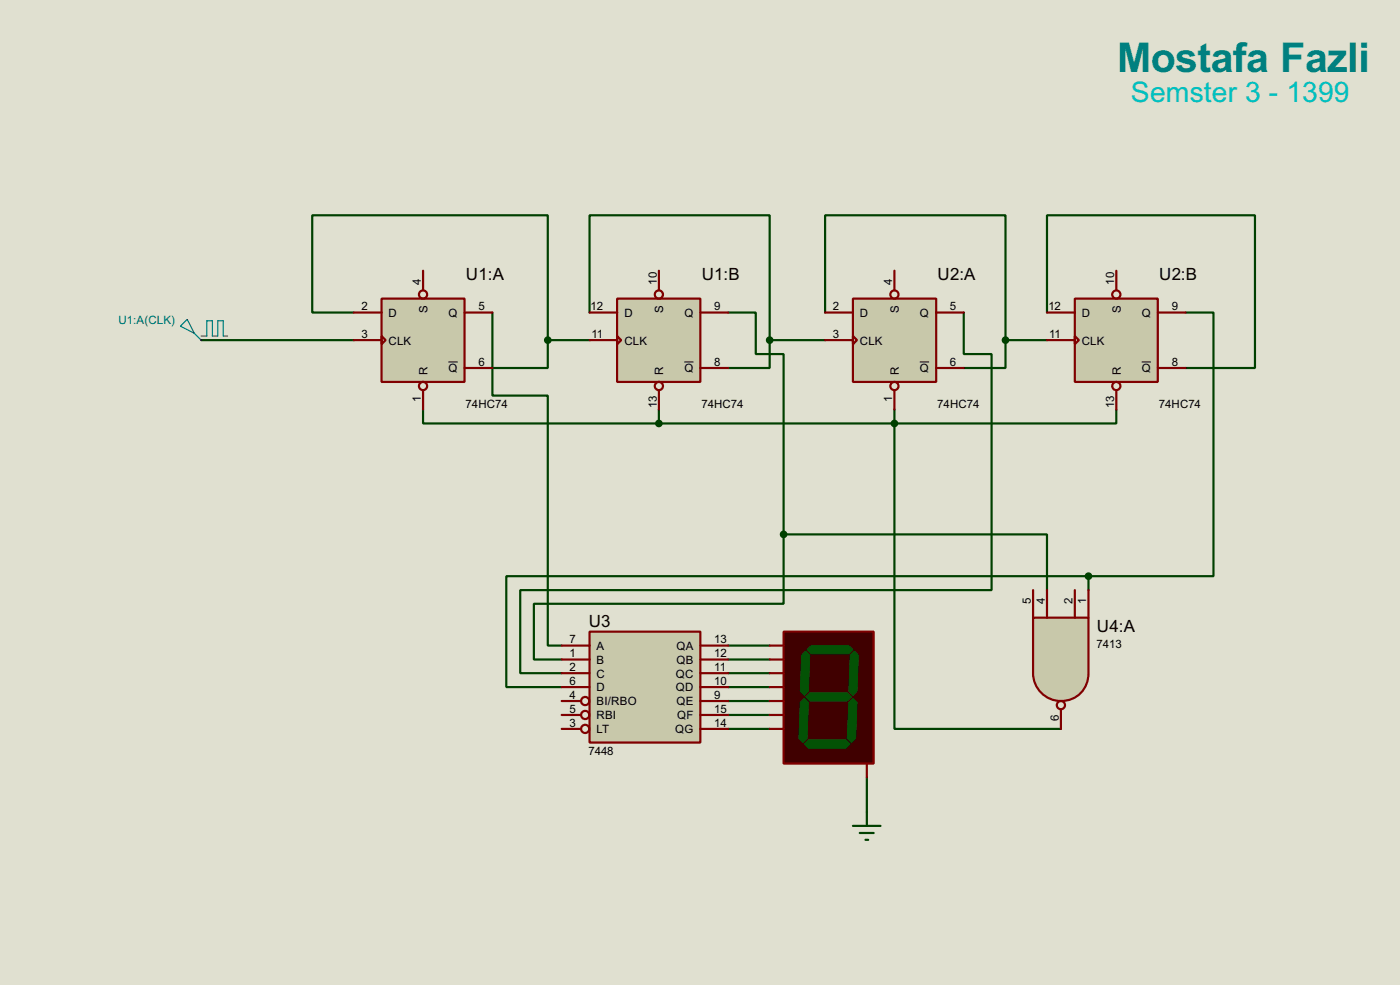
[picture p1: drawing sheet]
<svg xmlns="http://www.w3.org/2000/svg" width="256mm" height="180mm" viewBox="0 0 256 180" stroke-linecap="round" stroke-linejoin="round" font-family="sans-serif">
<path d="M0 0h256.5v180.3h-256.5z" fill="#e0e0d0"/>
<g fill="none" stroke="#004000" stroke-width=".4">
<path d="M64.8 57.2h-7.6v-17.8h43.2v22.9M90.2 57.2v15.2h10.2v45.8h2.5M108 57.2v-17.8h33v22.9M133.4 57.2h5.1v7.6h5.1v33M151.2 57.2v-17.8h33v22.9M176.6 57.2v7.6h5.1v43.2h-86.4v15.2h7.6M191.8 57.2v-17.8h38.1v28h-12.7M217.2 57.2h5.1v48.3h-22.9M36.9 62.3h27.9M77.5 75v2.5h43.2M100.4 62.3v5.1h-10.2M100.4 62.3h7.6"/>
<path d="M120.7 77.5h43.2M120.7 75v2.5M141 62.3v5.1h-7.6M141 62.3h10.2M163.9 77.5v55.9h30.5M163.9 75v2.5M184.2 62.3v5.1h-7.6M184.2 62.3h7.6M204.5 75v2.5h-40.6M143.6 97.8v12.7h-45.8v10.2h5.1M143.6 97.8h48.2v10.2M133.4 118.2h7.6"/>
<path d="M199.4 105.5h-106.6v20.3h10.1M199.4 105.5v2.5M133.4 120.7h7.6M133.4 123.2h7.6M133.4 125.8h7.6M133.4 128.3h7.6M133.4 130.9h7.6M133.4 133.4h7.6M158.8 142.3v6.3"/>
</g>
<path d="M69.9 54.7h15.2v15.2h-15.2z" fill="#c8c8aa" stroke="#800000" stroke-width=".4"/>
<g fill="none" stroke="#800000" stroke-width=".4">
<path d="M64.8 57.2h5.1M77.5 49.6v3.5M85.1 57.2h5.1M64.8 62.3h5.1M69.9 61.5l.8 .8-.8 .7zM77.5 71.4v3.6M85.1 67.4h5.1"/>
<circle cx="77.5" cy="53.9" r=".75"/>
<circle cx="77.5" cy="70.7" r=".75"/>
</g>
<path d="M82.2 66.3h1.7" fill="none" stroke="#000" stroke-width=".18"/>
<path d="M113.1 54.7h15.2v15.2h-15.2z" fill="#c8c8aa" stroke="#800000" stroke-width=".4"/>
<g fill="none" stroke="#800000" stroke-width=".4">
<path d="M108 57.2h5.1M120.7 49.6v3.5M128.3 57.2h5.1M108 62.3h5.1M113.1 61.5l.7 .8-.7 .7zM120.7 71.4v3.6M128.3 67.4h5.1"/>
<circle cx="120.7" cy="53.9" r=".75"/>
<circle cx="120.7" cy="70.7" r=".75"/>
</g>
<path d="M125.4 66.3h1.7" fill="none" stroke="#000" stroke-width=".18"/>
<path d="M156.3 54.7h15.2v15.2h-15.2z" fill="#c8c8aa" stroke="#800000" stroke-width=".4"/>
<g fill="none" stroke="#800000" stroke-width=".4">
<path d="M151.2 57.2h5.1M163.9 49.6v3.5M171.5 57.2h5.1M151.2 62.3h5.1M156.3 61.5l.7 .8-.7 .7zM163.9 71.4v3.6M171.5 67.4h5.1"/>
<circle cx="163.8" cy="53.9" r=".75"/>
<circle cx="163.8" cy="70.7" r=".75"/>
</g>
<path d="M168.5 66.3h1.7" fill="none" stroke="#000" stroke-width=".18"/>
<path d="M196.9 54.7h15.2v15.2h-15.2z" fill="#c8c8aa" stroke="#800000" stroke-width=".4"/>
<g fill="none" stroke="#800000" stroke-width=".4">
<path d="M191.8 57.2h5.1M204.5 49.6v3.5M212.1 57.2h5.1M191.8 62.3h5.1M196.9 61.5l.8 .8-.8 .7zM204.5 71.4v3.6M212.1 67.4h5.1"/>
<circle cx="204.5" cy="53.9" r=".75"/>
<circle cx="204.5" cy="70.7" r=".75"/>
</g>
<path d="M209.2 66.3h1.7" fill="none" stroke="#000" stroke-width=".18"/>
<path d="M33.1 59.7l1.2-1.2 1.3 2.5zM35.6 61l1.3 1.3M36.9 61.5h1v-2.8h1v2.8h1v-2.8h1v2.8h.8" fill="none" stroke="#0000c0" stroke-width=".2"/>
<g fill="#004000" stroke="#004000" stroke-width=".4">
<circle cx="100.3" cy="62.3" r=".5"/>
<circle cx="141" cy="62.3" r=".5"/>
<circle cx="184.2" cy="62.3" r=".5"/>
</g>
<path d="M108 115.6h20.3v20.3h-20.3z" fill="#c8c8aa" stroke="#800000" stroke-width=".4"/>
<g fill="none" stroke="#800000" stroke-width=".4">
<path d="M102.9 118.2h5.1M128.3 118.2h5.1M102.9 120.7h5.1M102.9 123.2h5.1M102.9 125.8h5.1M102.9 128.3h3.6M102.9 130.9h3.6M102.9 133.4h3.6M128.3 120.7h5.1M128.3 123.2h5.1M128.3 125.8h5.1M128.3 128.3h5.1"/>
<path d="M128.3 130.9h5.1M128.3 133.4h5.1"/>
<circle cx="107.2" cy="130.9" r=".75"/>
<circle cx="107.2" cy="133.4" r=".75"/>
<circle cx="107.2" cy="128.3" r=".75"/>
</g>
<path d="M143.6 115.6h16.5v24.2h-16.5z" fill="#400000" stroke="#800000" stroke-width=".4"/>
<g fill="#035205" stroke="#035205" stroke-width=".18">
<path d="M147.9 118.9l.7-.7h6.9l.8 .7-.8 .8h-6.9z" fill-rule="evenodd"/>
<path d="M155.8 119.9l.7-.7 .8 .7-.3 6.6-.7 .8-.8-.8z" fill-rule="evenodd"/>
<path d="M147.6 127.6l.8-.8h6.8l.8 .8-.8 .7h-6.8z" fill-rule="evenodd"/>
<path d="M146.9 119.9l.7-.7 .8 .7-.3 6.6-.7 .8-.8-.8z" fill-rule="evenodd"/>
<path d="M155.5 128.6l.8-.8 .7 .8-.2 6.6-.8 .7-.8-.7z" fill-rule="evenodd"/>
<path d="M147.4 136.2l.7-.8h6.9l.8 .8-.8 .8h-6.9z" fill-rule="evenodd"/>
<path d="M146.6 128.6l.8-.8 .7 .8-.2 6.6-.8 .7-.7-.7z" fill-rule="evenodd"/>
</g>
<path d="M141 118.2h2.6M141 120.7h2.6M141 123.2h2.6M141 125.8h2.6M141 128.3h2.6M141 130.9h2.6M141 133.4h2.6M158.8 139.8v2.5" fill="none" stroke="#800000" stroke-width=".4"/>
<path d="M156.3 151.2h5M157.5 152.5h2.6M158.6 153.7h.5M158.8 148.6v2.6" fill="none" stroke="#004000" stroke-width=".4"/>
<path d="M189.3 113.1h10.1v10.1a5.1 5.1 0 0 1-5.1 5.1 5.1 5.1 0 0 1-5-5.1z" fill-rule="evenodd" fill="#c8c8aa" stroke="#800000" stroke-width=".4"/>
<g fill="none" stroke="#800000" stroke-width=".4">
<path d="M189.3 108v5.1M191.8 108v5.1M196.9 108v5.1M199.4 108v5.1M194.4 129.8v3.6"/>
<circle cx="194.3" cy="129.1" r=".75"/>
</g>
<g fill="#004000" stroke="#004000" stroke-width=".4">
<circle cx="143.5" cy="97.8" r=".5"/>
<circle cx="163.8" cy="77.5" r=".5"/>
<circle cx="120.7" cy="77.5" r=".5"/>
<circle cx="199.4" cy="105.5" r=".5"/>
</g>
<text font-size="8.4" fill="#008080" x="204.6" y="13.2">Mostafa Fazli</text>
<text font-size="5.8" fill="#00c0c0" x="207.1" y="18.7">Semster 3 - 1399</text>
<g font-size="3.5">
<text x="85.4" y="51.3">U1:A</text>
<text x="128.6" y="51.3">U1:B</text>
<text x="171.8" y="51.3">U2:A</text>
<text x="212.4" y="51.3">U2:B</text>
<text x="107.9" y="114.8">U3</text>
<text x="201" y="115.8">U4:A</text>
</g>
<g font-size="2.4">
<text x="77.1" y="52.1" transform="rotate(-90 77.1 52.1)">4</text>
<text x="120.3" y="52.1" transform="rotate(-90 120.3 52.1)">10</text>
<text x="163.5" y="52.1" transform="rotate(-90 163.5 52.1)">4</text>
<text x="204.1" y="52.1" transform="rotate(-90 204.1 52.1)">10</text>
<text x="66.2" y="56.8">2</text>
<text x="71.2" y="58">D</text>
<text x="78.3" y="57.3" transform="rotate(-90 78.3 57.3)">S</text>
<text x="82.2" y="58">Q</text>
<text x="87.7" y="56.8">5</text>
<text x="108.2" y="56.8">12</text>
<text x="114.4" y="58">D</text>
<text x="121.5" y="57.3" transform="rotate(-90 121.5 57.3)">S</text>
<text x="125.4" y="58">Q</text>
<text x="130.9" y="56.8">9</text>
<text x="152.6" y="56.8">2</text>
<text x="157.5" y="58">D</text>
<text x="164.7" y="57.3" transform="rotate(-90 164.7 57.3)">S</text>
<text x="168.5" y="58">Q</text>
<text x="174" y="56.8">5</text>
<text x="192.1" y="56.8">12</text>
<text x="198.2" y="58">D</text>
<text x="205.3" y="57.3" transform="rotate(-90 205.3 57.3)">S</text>
<text x="209.2" y="58">Q</text>
<text x="214.7" y="56.8">9</text>
<text x="66.2" y="61.9">3</text>
<text x="71.2" y="63.1">CLK</text>
<text x="108.4" y="61.9">11</text>
<text x="114.4" y="63.1">CLK</text>
<text x="152.6" y="61.9">3</text>
<text x="157.5" y="63.1">CLK</text>
<text x="192.2" y="61.9">11</text>
<text x="198.2" y="63.1">CLK</text>
<text x="78.3" y="68.6" transform="rotate(-90 78.3 68.6)">R</text>
<text x="82.2" y="68.1">Q</text>
<text x="87.7" y="67">6</text>
<text x="121.5" y="68.6" transform="rotate(-90 121.5 68.6)">R</text>
<text x="125.4" y="68.1">Q</text>
<text x="130.9" y="67">8</text>
<text x="164.7" y="68.6" transform="rotate(-90 164.7 68.6)">R</text>
<text x="168.5" y="68.1">Q</text>
<text x="174" y="67">6</text>
<text x="205.3" y="68.6" transform="rotate(-90 205.3 68.6)">R</text>
<text x="209.2" y="68.1">Q</text>
<text x="214.7" y="67">8</text>
<text x="77.1" y="73.6" transform="rotate(-90 77.1 73.6)">1</text>
<text x="85.3" y="74.6">74HC74</text>
<text x="120.3" y="74.7" transform="rotate(-90 120.3 74.7)">13</text>
<text x="128.5" y="74.6">74HC74</text>
<text x="163.5" y="73.6" transform="rotate(-90 163.5 73.6)">1</text>
<text x="171.7" y="74.6">74HC74</text>
<text x="204.1" y="74.7" transform="rotate(-90 204.1 74.7)">13</text>
<text x="212.3" y="74.6">74HC74</text>
<text x="188.9" y="110.5" transform="rotate(-90 188.9 110.5)">5</text>
<text x="191.4" y="110.5" transform="rotate(-90 191.4 110.5)">4</text>
<text x="196.5" y="110.5" transform="rotate(-90 196.5 110.5)">2</text>
<text x="199" y="110.5" transform="rotate(-90 199 110.5)">1</text>
<text x="104.3" y="117.8">7</text>
<text x="109.3" y="119">A</text>
<text x="123.9" y="119">QA</text>
<text x="130.9" y="117.8">13</text>
<text x="200.9" y="118.7">7413</text>
<text x="104.3" y="120.3">1</text>
<text x="104.3" y="122.8">2</text>
<text x="104.3" y="125.4">6</text>
<text x="109.3" y="121.5">B</text>
<text x="109.3" y="124">C</text>
<text x="123.8" y="124">QC</text>
<text x="123.9" y="121.5">QB</text>
<text x="130.9" y="120.3">12</text>
<text x="130.9" y="122.8">11</text>
<text x="130.9" y="125.4">10</text>
<text x="104.3" y="127.9">4</text>
<text x="104.3" y="130.5">5</text>
<text x="109.3" y="126.6">D</text>
<text x="109.3" y="129.1">BI/RBO</text>
<text x="109.3" y="131.7">RBI</text>
<text x="123.8" y="126.6">QD</text>
<text x="123.9" y="129.1">QE</text>
<text x="124" y="131.7">QF</text>
<text x="130.9" y="127.9">9</text>
<text x="130.9" y="130.5">15</text>
<text x="104.3" y="133">3</text>
<text x="109.3" y="134.2">LT</text>
<text x="123.7" y="134.2">QG</text>
<text x="130.9" y="133">14</text>
<text x="194" y="132" transform="rotate(-90 194 132)">6</text>
<text x="107.8" y="138.1">7448</text>
</g>
<text font-size="2.4" fill="#0000c0" x="21.7" y="59.3">U1:A(CLK)</text>
</svg>
